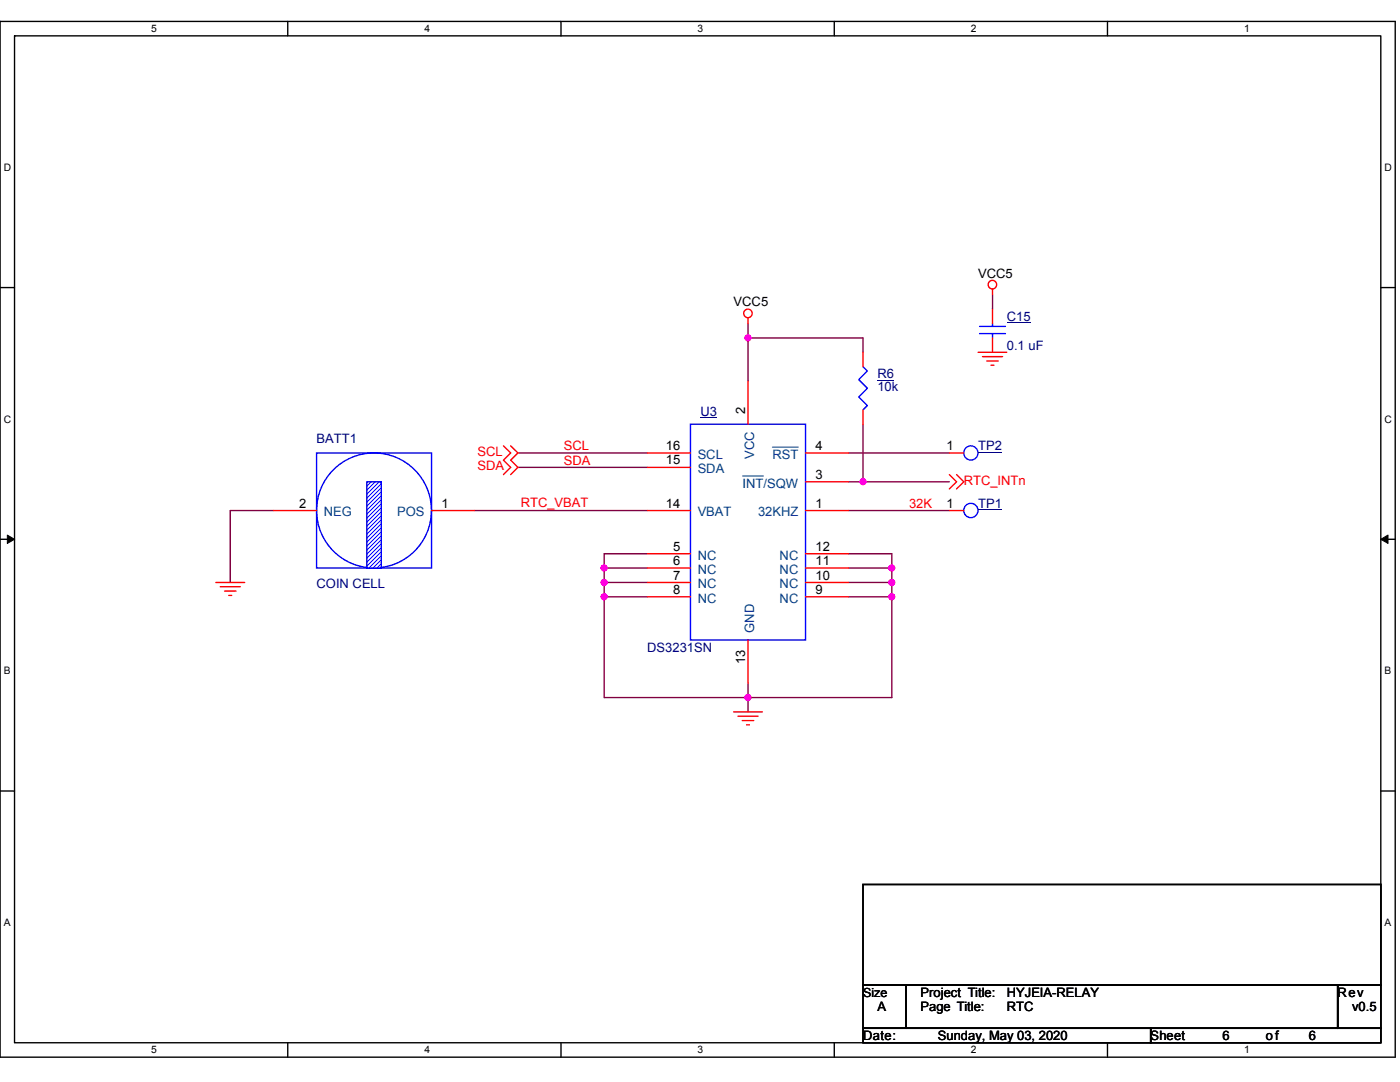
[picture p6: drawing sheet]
<svg xmlns="http://www.w3.org/2000/svg" width="279mm" height="216mm" viewBox="0 0 279 216" stroke-linecap="round" stroke-linejoin="round" font-family="sans-serif">
<path d="M0 4.3h278.4v206.6h-278.4zM2.9 7.2h272.7v200.9h-272.7z" fill="none" stroke="#000" stroke-width=".28"/>
<g fill="#fff">
<path d="M30.2 4.6h1.1v2.3h-1.1z"/>
<path d="M30.2 208.4h1.1v2.3h-1.1z"/>
</g>
<path d="M57.4 4.3v2.9M57.4 208.1v2.8" fill="none" stroke="#000" stroke-width=".28"/>
<g fill="#fff">
<path d="M84.7 4.6h1.1v2.3h-1.1z"/>
<path d="M84.7 208.4h1.1v2.3h-1.1z"/>
</g>
<path d="M112 4.3v2.9M112 208.1v2.8" fill="none" stroke="#000" stroke-width=".28"/>
<g fill="#fff">
<path d="M139.2 4.6h1.2v2.3h-1.2z"/>
<path d="M139.2 208.4h1.2v2.3h-1.2z"/>
</g>
<path d="M166.5 4.3v2.9M166.5 208.1v2.8" fill="none" stroke="#000" stroke-width=".28"/>
<g fill="#fff">
<path d="M193.8 4.6h1.1v2.3h-1.1z"/>
<path d="M193.8 208.4h1.1v2.3h-1.1z"/>
</g>
<path d="M221 4.3v2.9M221 208.1v2.8" fill="none" stroke="#000" stroke-width=".28"/>
<g fill="#fff">
<path d="M248.3 4.6h1.1v2.3h-1.1z"/>
<path d="M248.3 208.4h1.1v2.3h-1.1z"/>
<path d="M.7 32.3h1.5v2.2h-1.5z"/>
<path d="M276.3 32.3h1.5v2.2h-1.5z"/>
<path d="M.7 82.5h1.5v2.3h-1.5z"/>
<path d="M276.3 82.5h1.5v2.3h-1.5z"/>
</g>
<path d="M0 57.4h2.9M275.6 57.4h2.8" fill="none" stroke="#000" stroke-width=".28"/>
<g fill="#fff">
<path d="M.7 132.7h1.4v2.3h-1.4z"/>
<path d="M276.3 132.7h1.4v2.3h-1.4z"/>
</g>
<path d="M0 107.6h2.9M275.6 107.6h2.8" fill="none" stroke="#000" stroke-width=".28"/>
<path d="M1.5 106.8l1.4 .8-1.4 .8zM275.6 107.6l1.4-.8v1.6z" fill="#000" stroke="#000" stroke-width=".2"/>
<g fill="#fff">
<path d="M.7 182.9h1.4v2.3h-1.4z"/>
<path d="M276.3 182.9h1.4v2.3h-1.4z"/>
</g>
<path d="M0 157.8h2.9M275.6 157.8h2.8M172.2 176.5h103.4v20.1h-103.4zM172.2 196.6h8.6v8.6h-8.6zM180.8 196.6h86.2v8.6h-86.2zM267 196.6h8.6v8.6h-8.6zM172.2 205.2h57.4v2.9h-57.4zM229.6 205.2h46v2.9h-46z" fill="none" stroke="#000" stroke-width=".28"/>
<g fill="none" stroke="#800040" stroke-width=".28">
<path d="M198.1 58.8v2.9M149.3 64.6v2.8M149.3 67.4v8.6M149.3 67.4h22.9v2.9M103.4 90.4h25.8M103.4 93.3h25.8M169.4 90.4h20.1M169.4 96.1h2.8M172.2 96.1h17.3M172.2 84.6v11.5M54.6 101.9h-8.6v14.3M94.7 101.9h34.5"/>
<path d="M120.6 113.3h8.6M120.6 116.2h8.6M120.6 119.1h8.6M120.6 119.1v20.1h28.7M120.6 113.3v2.9M120.6 116.2v2.9M129.2 110.5h-8.6v2.8M169.4 110.5h8.6v2.8M169.4 101.9h20.1M169.4 113.3h8.6M169.4 116.2h8.6M169.4 119.1h8.6"/>
<path d="M178 119.1v20.1h-28.7M178 113.3v2.9M178 116.2v2.9M149.3 136.3v2.9M149.3 139.2v2.8"/>
</g>
<g fill="#f0f" stroke="#f0f" stroke-width=".28">
<circle cx="149.3" cy="139.2" r=".57"/>
<circle cx="120.6" cy="113.3" r=".57"/>
<circle cx="120.6" cy="116.2" r=".57"/>
<circle cx="120.6" cy="119.1" r=".57"/>
<circle cx="178" cy="113.3" r=".57"/>
<circle cx="178" cy="116.2" r=".57"/>
<circle cx="178" cy="119.1" r=".57"/>
<circle cx="149.3" cy="67.4" r=".57"/>
<circle cx="172.2" cy="96.1" r=".57"/>
</g>
<g fill="none" stroke="#f00" stroke-width=".28">
<path d="M198.1 57.7v1.1M149.3 63.4v1.2M172.2 70.3v2.9M195.2 70.3h5.7M196.1 71.2h4M196.9 72h2.3M197.8 72.9h.6M100.5 89l1.4 1.4-1.4 1.4 1.4 1.5-1.4 1.4M101.9 89l1.5 1.4-1.5 1.4 1.5 1.5-1.5 1.4M172.2 81.8v2.8M189.5 94.7l1.4 1.4-1.4 1.5M190.9 94.7l1.4 1.4-1.4 1.5"/>
<path d="M43.1 116.2h5.7M43.9 117.1h4.1M44.8 117.9h2.3M45.7 118.8h.5M189.5 101.9h2.8M146.4 142h5.7M147.3 142.9h4M148.1 143.8h2.3M149 144.6h.6"/>
<circle cx="198.1" cy="56.8" r=".85"/>
<circle cx="149.3" cy="62.5" r=".85"/>
</g>
<g fill="none" stroke="#00f" stroke-width=".28">
<path d="M172.2 73.2l.9 .8-1.7 1.8 1.7 1.7-1.7 1.7 1.7 1.7-.9 .9M63.2 90.4h22.9v22.9h-22.9z"/>
<circle cx="74.6" cy="101.9" r="11.5"/>
<circle cx="193.8" cy="101.9" r="1.43"/>
</g>
<path d="M175.1 75.9h3.3M195.2 101.7h4.8" fill="none" stroke="#000080" stroke-width=".2"/>
<path d="M73.2 96.1h2.9v17.2h-2.9z" fill="#fff"/>
<path d="M73.2 96.1v17.2h2.9v-17.2z" fill-rule="evenodd" fill="#00f" stroke="#00f" stroke-width=".28"/>
<g fill="none" stroke="#f00" stroke-width=".28">
<path d="M149.3 76v8.6M198.1 61.7v2.9M198.1 67.4v2.9M129.2 93.3h8.6M129.2 90.4h8.6M160.8 96.1h8.6M160.8 90.4h8.6M189.5 90.4h2.8M54.6 101.9h8.6M86.1 101.9h8.6M129.2 110.5h8.6M129.2 113.3h8.6"/>
<path d="M129.2 116.2h8.6M129.2 119.1h8.6M129.2 101.9h8.6M160.8 101.9h8.6M160.8 119.1h8.6M160.8 116.2h8.6M160.8 113.3h8.6M160.8 110.5h8.6M149.3 127.7v8.6"/>
</g>
<g fill="none" stroke="#00f" stroke-width=".28">
<path d="M195.5 66.6h5.2M195.5 65.1h5.2M198.1 64.6v.5M198.1 66.6v.8M137.8 84.6h23v43.1h-23z"/>
<circle cx="193.8" cy="90.4" r="1.42"/>
</g>
<path d="M200.9 64.4h4.8M139.8 83.3h3.3M195.2 90.2h4.8" fill="none" stroke="#000080" stroke-width=".2"/>
<path d="M148.2 95h4.2M154.1 89.2h5.2" fill="none" stroke="#004080" stroke-width=".2"/>
<g fill="#f0f" stroke="#f0f" stroke-width=".28">
<circle cx="149.3" cy="139.2" r=".57"/>
<circle cx="120.6" cy="113.3" r=".57"/>
<circle cx="120.6" cy="116.2" r=".57"/>
<circle cx="120.6" cy="119.1" r=".57"/>
<circle cx="178" cy="113.3" r=".57"/>
<circle cx="178" cy="116.2" r=".57"/>
<circle cx="178" cy="119.1" r=".57"/>
<circle cx="149.3" cy="67.4" r=".57"/>
<circle cx="172.2" cy="96.1" r=".57"/>
</g>
<g font-size="2.6">
<text x="195.2" y="55.4">VCC5</text>
<text x="146.4" y="61.2">VCC5</text>
<text x="148.7" y="82.6" transform="rotate(-90 148.7 82.6)">2</text>
<text x="132.9" y="89.8">16</text>
<text x="162.8" y="89.8">4</text>
<text x="188.9" y="89.8">1</text>
<text x="132.9" y="92.7">15</text>
<text x="162.8" y="95.5">3</text>
<text x="59.7" y="101.3">2</text>
<text x="88.1" y="101.3">1</text>
<text x="132.9" y="101.3">14</text>
<text x="162.8" y="101.3">1</text>
<text x="188.9" y="101.3">1</text>
<text x="134.3" y="109.9">5</text>
<text x="134.3" y="112.8">6</text>
<text x="162.8" y="112.8">11</text>
<text x="162.8" y="109.9">12</text>
<text x="134.3" y="115.6">7</text>
<text x="134.3" y="118.5">8</text>
<text x="162.8" y="118.5">9</text>
<text x="162.8" y="115.6">10</text>
<text x="148.7" y="132.6" transform="rotate(-90 148.7 132.6)">13</text>
<text x="175.1" y="201.8">A</text>
<text x="183.7" y="198.9">Project Title:</text>
<text x="183.7" y="201.8">Page Title:</text>
<text x="200.9" y="198.9">HYJEIA-RELAY</text>
<text x="200.9" y="201.8">RTC</text>
<text x="267" y="198.9">Rev</text>
<text x="269.8" y="201.8">v0.5</text>
<text x="172.2" y="207.5">Date:</text>
<text x="187.2" y="207.5">Sunday, May 03, 2020</text>
<text x="229.6" y="207.5">Sheet</text>
<text x="244" y="207.5">6</text>
<text x="252.6" y="207.5">of</text>
<text x="261.2" y="207.5">6</text>
</g>
<g font-size="2.6" fill="#000080">
<text x="200.9" y="64">C15</text>
<text x="200.9" y="69.8">0.1 uF</text>
<text x="175.1" y="75.5">R6</text>
<text x="139.8" y="83">U3</text>
<text x="175.1" y="78.1">10k</text>
<text x="63.2" y="88.4">BATT1</text>
<text x="195.2" y="89.9">TP2</text>
<text x="195.2" y="101.3">TP1</text>
<text x="63.2" y="117.4">COIN CELL</text>
<text x="129.2" y="130">DS3231SN</text>
</g>
<g font-size="2.6" fill="#f00">
<text x="112.5" y="89.8">SCL</text>
<text x="95.3" y="91">SCL</text>
<text x="95.3" y="93.9">SDA</text>
<text x="112.5" y="92.7">SDA</text>
<text x="103.9" y="101.1">RTC_VBAT</text>
<text x="181.4" y="101.3">32K</text>
<text x="192.3" y="96.7">RTC_INTn</text>
</g>
<g font-size="2.6" fill="#004080">
<text x="139.2" y="94.4">SDA</text>
<text x="139.2" y="91.5">SCL</text>
<text x="150.5" y="91.5" transform="rotate(-90 150.5 91.5)">VCC</text>
<text x="154.1" y="91.5">RST</text>
<text x="148.2" y="97.3">INT/SQW</text>
<text x="64.6" y="103">NEG</text>
<text x="79.2" y="103">POS</text>
<text x="139.2" y="103">VBAT</text>
<text x="151.3" y="103">32KHZ</text>
<text x="139.2" y="111.7">NC</text>
<text x="155.6" y="111.7">NC</text>
<text x="139.2" y="114.5">NC</text>
<text x="139.2" y="117.4">NC</text>
<text x="155.6" y="117.4">NC</text>
<text x="155.6" y="114.5">NC</text>
<text x="139.2" y="120.2">NC</text>
<text x="155.6" y="120.2">NC</text>
<text x="150.5" y="126.3" transform="rotate(-90 150.5 126.3)">GND</text>
</g>
<text font-size="2.5" x="172.2" y="198.8">Size</text>
<g font-size="2">
<text x="30.2" y="6.4">5</text>
<text x="84.7" y="6.4">4</text>
<text x="139.2" y="6.4">3</text>
<text x="193.8" y="6.4">2</text>
<text x="248.3" y="6.4">1</text>
<text x=".7" y="34.1">D</text>
<text x="276.3" y="34.1">D</text>
<text x=".7" y="84.3">C</text>
<text x="276.3" y="84.3">C</text>
<text x=".7" y="134.6">B</text>
<text x="276.3" y="134.6">B</text>
<text x=".7" y="184.8">A</text>
<text x="276.3" y="184.8">A</text>
<text x="30.2" y="210.2">5</text>
<text x="84.7" y="210.2">4</text>
<text x="139.2" y="210.2">3</text>
<text x="193.8" y="210.2">2</text>
<text x="248.3" y="210.2">1</text>
</g>
</svg>
